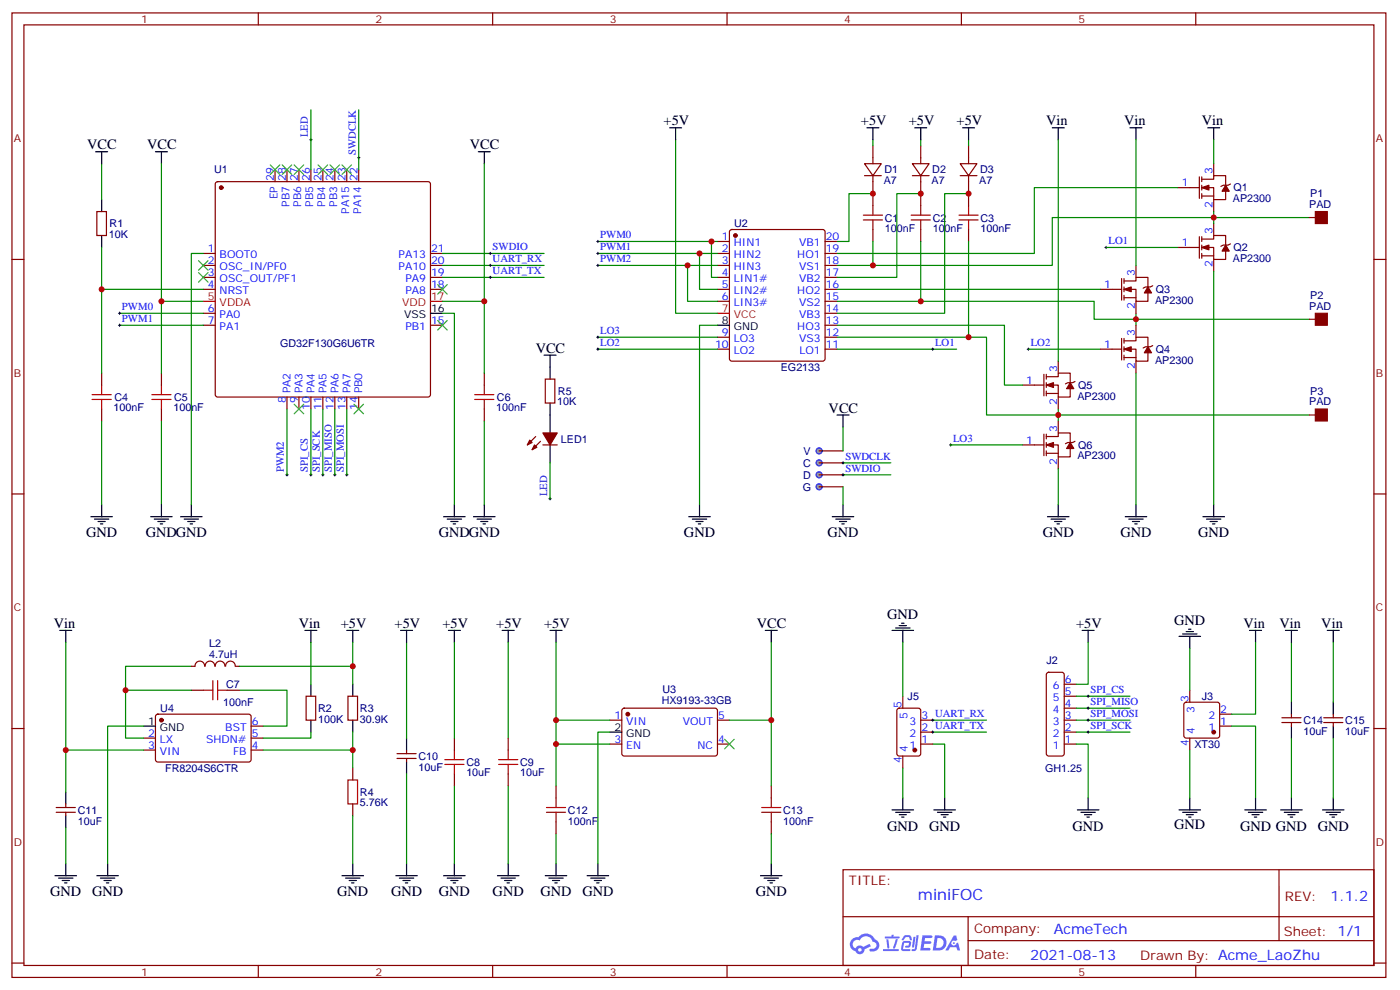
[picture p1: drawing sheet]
# EasyEDA schematic miniFOC_schematic.json
TITLE: miniFOC; REV: 1.1.2; Date: 2021-08-13; Sheet: 1/1; Drawn By: Acme_LaoZhu; Company: AcmeTech

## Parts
C  Pad  [TP_PAD]
C1  100nF  [C0603]
C2  100nF  [C0603]
C3  100nF  [C0603]
C4  100nF  [C0603]
C5  100nF  [C0603]
C6  100nF  [C0603]
C7  100nF  [C0603]
C8  10uF  [C0603]
C9  10uF  [C0603]
C10  10uF  [C0805]
C11  10uF  [C0805]
C12  100nF  [C0603]
C13  100nF  [C0603]
C14  10uF  [C0805]
C15  10uF  [C0805]
D  Pad  [TP_PAD]
D1  A7  [SOD-123FL_L2.7-W1.8-LS3.8-RD]
D2  A7  [SOD-123FL_L2.7-W1.8-LS3.8-RD]
D3  A7  [SOD-123FL_L2.7-W1.8-LS3.8-RD]
G  Pad  [TP_PAD]
J2  GH1.25  [GH1.25_6P_卧贴]
J3  XT30  [CONN-TH_XT30PW-M]
J5  GH1.25-3PWBPZ  [CONN-SMD_GH1.25-3PWBPZ]
L2  4.7uH  [IND-SMD_L4.4-W4.0_PHC0420]
LED1  19-217/BHC-ZL1M2RY/3T  [LED0603-R-RD]
P1  PAD  [3MMPAD]
P2  PAD  [3MMPAD]
P3  PAD  [3MMPAD]
Q1  AP2300  [SOT-23-3_L3.0-W1.7-P0.95-LS2.9-BR]
Q2  AP2300  [SOT-23-3_L3.0-W1.7-P0.95-LS2.9-BR]
Q3  AP2300  [SOT-23-3_L3.0-W1.7-P0.95-LS2.9-BR]
Q4  AP2300  [SOT-23-3_L3.0-W1.7-P0.95-LS2.9-BR]
Q5  AP2300  [SOT-23-3_L3.0-W1.7-P0.95-LS2.9-BR]
Q6  AP2300  [SOT-23-3_L3.0-W1.7-P0.95-LS2.9-BR]
R1  10K  [R0603]
R2  100K  [R0603]
R3  30.9K  [R0603]
R4  5.76K  [R0603]
R5  10K  [R0603]
U1  GD32F130G6U6TR  [QFN-28_L4.0-W4.0-P0.40-BL-EP]
U2  EG2133  [TSSOP-20_L6.5-W4.4-P0.65-LS6.4-BL]
U3  HX9193-33GB  [SOT-23-5_L3.0-W1.7-P0.95-LS2.8-BR]
U4  FR8204S6CTR  [SOT-23-6_L2.9-W1.6-P0.95-LS2.8-BR]
V  Pad  [TP_PAD]

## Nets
+5V: C8.2 C9.2 C10.2 C12.1 D1.2(A) D2.2(A) D3.2(A) J2.6 L2.2 R3.2 U2.7(VCC) U3.1(VIN) U3.3(EN)
GND: C4.1 C5.1 C6.1 C8.1 C9.1 C10.1 C11.1 C12.2 C13.2 C14.1 C15.1 G.1 J2.1 J3.1 J3.3 J3.4 J5.1 J5.4 J5.5 Q2.2(S) Q4.2(S) Q6.2(S) R4.1 U1.1(BOOT0) U1.16(VSS) U2.8(GND) U3.2(GND) U4.1(GND)
VCC: C5.2 C6.2 C13.1 R1.2 R5.2 U1.5(VDDA) U1.17(VDD) U3.5(VOUT) V.1
Vin: C11.2 C14.2 C15.2 J3.2 Q1.3(D) Q3.3(D) Q5.3(D) R2.2 U4.3(VIN)
LED: LED1.2(C) U1.26(PB5)
LO1: Q2.1(G) U2.11(LO1)
LO2: Q4.1(G) U2.10(LO2)
LO3: Q6.1(G) U2.9(LO3)
PWM0: U1.6(PA0) U2.1(HIN1) U2.4(LIN1#)
PWM1: U1.7(PA1) U2.2(HIN2) U2.5(LIN2#)
PWM2: U1.8(PA2) U2.3(HIN3) U2.6(LIN3#)
SPI_CS: J2.5 U1.10(PA4)
SPI_MISO: J2.4 U1.12(PA6)
SPI_MOSI: J2.3 U1.13(PA7)
SPI_SCK: J2.2 U1.11(PA5)
SWDCLK: C.1 U1.22(PA14)
SWDIO: D.1 U1.21(PA13)
UART_RX: J5.3 U1.20(PA10)
UART_TX: J5.2 U1.19(PA9)
LED1_1: LED1.1(A) R5.1
U1_4: C4.2 R1.1 U1.4(NRST)
U2_12: C3.1 P3.1 Q5.2(S) Q6.3(D) U2.12(VS3)
U2_13: Q5.1(G) U2.13(HO3)
U2_14: C3.2 D3.1(K) U2.14(VB3)
U2_15: C2.1 P2.1 Q3.2(S) Q4.3(D) U2.15(VS2)
U2_16: Q3.1(G) U2.16(HO2)
U2_17: C2.2 D2.1(K) U2.17(VB2)
U2_18: C1.1 P1.1 Q1.2(S) Q2.3(D) U2.18(VS1)
U2_19: Q1.1(G) U2.19(HO1)
U2_20: C1.2 D1.1(K) U2.20(VB1)
U4_2: C7.2 L2.1 U4.2(LX)
U4_4: R3.1 R4.2 U4.4(FB)
U4_5: R2.1 U4.5(SHDN#)
U4_6: C7.1 U4.6(BST)

Not connected (* = marked no-connect by the designer): U1 2(OSC_IN/PF0)* 3(OSC_OUT/PF1)* 9(PA3)* 14(PB0)* 15(PB1)* 18(PA8)* 23(PA15)* 24(PB3)* 25(PB4)* 27(PB6)* 28(PB7)* 29(EP)*; U3 4(NC)*

# EasyEDA board miniFOC_PCB.json

Outline 25 x 40 mm; copper layers: TopLayer, BottomLayer. Coordinates in mm from the lower left corner of the outline.
Outline path: 0,38 arc(0.59,39.41) 2,40 23,40 arc(24.41,39.41) 25,38 25,2 arc(24.41,0.59) 23,0 2,0 arc(0.59,0.59) 0,2 0,38

## Design rules (mm)
Default: track 0.2, clearance 0.152, via 0.6, via hole 0.3

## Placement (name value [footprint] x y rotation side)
C  Pad  [TP_PAD]  19.99 23.62 0 top
C1  100nF  [C0603]  8.94 8.76 135 bottom
C2  100nF  [C0603]  11.89 9 180 bottom
C3  100nF  [C0603]  13.84 7.74 180 bottom
C4  100nF  [C0603]  7.92 22.6 270 top
C5  100nF  [C0603]  4.87 19.43 0 top
C6  100nF  [C0603]  3.48 16.38 90 top
C7  100nF  [C0603]  6.78 21.46 270 bottom
C8  10uF  [C0603]  3.22 12.82 90 top
C9  10uF  [C0603]  7.41 12.82 90 top
C10  10uF  [C0805]  14.4 20.82 270 bottom
C11  10uF  [C0805]  4.49 23.24 180 top
C12  100nF  [C0603]  5.25 12.82 270 top
C13  100nF  [C0603]  16.68 19.68 315 top
C14  10uF  [C0805]  21 10.66 135 top
C15  10uF  [C0805]  22.4 12.06 135 top
D  Pad  [TP_PAD]  19.99 21.33 0 top
D1  A7  [SOD-123FL_L2.7-W1.8-LS3.8-RD]  10.08 14.47 90 top
D2  A7  [SOD-123FL_L2.7-W1.8-LS3.8-RD]  12.24 14.47 90 top
D3  A7  [SOD-123FL_L2.7-W1.8-LS3.8-RD]  14.4 14.47 90 top
G  Pad  [TP_PAD]  19.99 16.76 0 top
J2  GH1.25  [GH1.25_6P_卧贴]  17.5 4.82 180 bottom
J3  XT30  [CONN-TH_XT30PW-M]  12.5 31 180 top
J5  GH1.25-3PWBPZ  [CONN-SMD_GH1.25-3PWBPZ]  12.5 37.59 0 bottom
L2  4.7uH  [IND-SMD_L4.4-W4.0_PHC0420]  3.86 15.87 270 bottom
LED1  19-217/BHC-ZL1M2RY/3T  [LED0603-R-RD]  2.88 29.42 90 top
P1  PAD  [3MMPAD]  6.5 2 0 top
P2  PAD  [3MMPAD]  12.5 2 0 top
P3  PAD  [3MMPAD]  18.5 2 0 top
Pad_gge1591  -  [Pad_gge1591]  2 38 0 top
Pad_gge1603  -  [Pad_gge1603]  23 38 0 top
Pad_gge1609  -  [Pad_gge1609]  2 2 0 top
Pad_gge1615  -  [Pad_gge1615]  23 2 0 top
Q1  AP2300  [SOT-23-3_L3.0-W1.7-P0.95-LS2.9-BR]  3.8 7 270 top
Q2  AP2300  [SOT-23-3_L3.0-W1.7-P0.95-LS2.9-BR#2]  7.3 7 90 top
Q3  AP2300  [SOT-23-3_L3.0-W1.7-P0.95-LS2.9-BR]  10.8 7 270 top
Q4  AP2300  [SOT-23-3_L3.0-W1.7-P0.95-LS2.9-BR#2]  14.3 7 90 top
Q5  AP2300  [SOT-23-3_L3.0-W1.7-P0.95-LS2.9-BR#2]  17.8 7 270 top
Q6  AP2300  [SOT-23-3_L3.0-W1.7-P0.95-LS2.9-BR#2]  21.3 7 90 top
R1  10K  [R0603]  9.06 19.55 315 top
R2  100K  [R0603]  5.13 21.46 270 bottom
R3  30.9K  [R0603]  2.59 25.9 180 bottom
R4  5.76K  [R0603]  5.76 25.9 180 bottom
R5  10K  [R0603]  2.88 33.48 90 top
U1  GD32F130G6U6TR  [QFN-28_L4.0-W4.0-P0.40-BL-EP]  12.37 21.33 315 top
U2  EG2133  [TSSOP-20_L6.5-W4.4-P0.65-LS6.4-BL]  12.24 14.09 0 bottom
U3  HX9193-33GB  [SOT-23-5_L3.0-W1.7-P0.95-LS2.8-BR]  6.52 16.5 270 top
U4  FR8204S6CTR  [SOT-23-6_L2.9-W1.6-P0.95-LS2.8-BR]  2.46 21.97 270 bottom
V  Pad  [TP_PAD]  19.99 19.17 0 top

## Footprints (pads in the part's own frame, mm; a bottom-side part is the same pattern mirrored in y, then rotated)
3MMPAD
  rect 3x3 smd: 1(0,0)
C0603
  rect 0.8x0.9 smd: 1(-0.7,0) 2(0.7,0)
C0805
  rect 1.41x1.35 smd: 1(-1.03,0) 2(1.03,0)
CONN-SMD_GH1.25-3PWBPZ
  rect 0.4x1.8 smd: 1(-1.187,1.377) 2(0.064,1.377) 3(1.313,1.377)
  rect 1x1.8 smd: 4(-3.163,-1.377) 5(3.163,-1.377)
CONN-TH_XT30PW-M
  oval 2.5x2.5 hole 1.8: 1(-2.5,5) 2(2.5,5)
  oval 1.8x1.8 hole 1.1: 3(5.5,-5) 4(-5.5,-5)
GH1.25_6P_卧贴
  rect 0.6x1.7 smd: 1(1.936,-0.051) 2(3.185,-0.051) 3(4.435,-0.051) 4(5.685,-0.051) 5(6.935,-0.051) 6(8.184,-0.051)
  rect 1x2.7 smd: 7(10.133,-3.251) 8(-0.014,-3.251)
IND-SMD_L4.4-W4.0_PHC0420
  rect 1.4x2.35 smd: 1(-2,0) 2(2,0)
LED0603-R-RD
  rect 0.8x0.8 smd: 1(0.851,0) 2(-0.851,0)
Pad_gge1591
  oval 3.5x3.5 hole 2: 1(0,0)
Pad_gge1603
  oval 3.5x3.5 hole 2: 1(0,0)
Pad_gge1609
  oval 3.5x3.5 hole 2: 1(0,0)
Pad_gge1615
  oval 3.5x3.5 hole 2: 1(0,0)
QFN-28_L4.0-W4.0-P0.40-BL-EP
  rect 0.224x0.665 smd: 1(-1.2,-1.908) 2(-0.8,-1.907) 3(-0.4,-1.908) 4(0,-1.907) 5(0.4,-1.908) 6(0.8,-1.907) 7(1.2,-1.908) 15(1.2,1.908) 16(0.8,1.907) 17(0.4,1.908) 18(0,1.907) 19(-0.4,1.908) 20(-0.8,1.907) 21(-1.2,1.908)
  rect 0.665x0.224 smd: 8(1.908,-1.2) 9(1.907,-0.8) 10(1.908,-0.4) 11(1.907,0) 12(1.908,0.4) 13(1.907,0.8) 14(1.908,1.2) 22(-1.908,1.2) 23(-1.907,0.8) 24(-1.908,0.4) 25(-1.907,0) 26(-1.908,-0.4) 27(-1.907,-0.8) 28(-1.908,-1.2)
  rect 2.7x2.7 smd: 29(0,0)
R0603
  rect 0.806x0.864 smd: 1(-0.753,0) 2(0.753,0)
SOD-123FL_L2.7-W1.8-LS3.8-RD
  rect 1.4x1.2 smd: 1(-1.735,0) 2(1.735,0)
SOT-23-3_L3.0-W1.7-P0.95-LS2.9-BR
  rect 1.038x0.532 smd: 1(1.101,-0.95) 2(1.101,0.95) 3(-1.101,0)
SOT-23-3_L3.0-W1.7-P0.95-LS2.9-BR#2
  rect 1.038x0.532 smd: 1(1.101,-0.95) 2(1.101,0.95) 3(-1.101,0)
SOT-23-5_L3.0-W1.7-P0.95-LS2.8-BR
  rect 1x0.6 smd: 1(1.3,-0.95) 2(1.3,0) 3(1.3,0.95) 4(-1.3,0.95) 5(-1.3,-0.95)
SOT-23-6_L2.9-W1.6-P0.95-LS2.8-BR
  rect 1x0.55 smd: 1(1.4,-0.95) 2(1.4,0) 3(1.4,0.95) 4(-1.4,0.95) 5(-1.4,0) 6(-1.4,-0.95)
TP_PAD
  oval 1.5x1.5 smd: 1(0,0)
TSSOP-20_L6.5-W4.4-P0.65-LS6.4-BL
  oval 0.364x1.742 smd: 1(-2.925,-2.871) 2(-2.275,-2.871) 3(-1.625,-2.871) 4(-0.975,-2.871) 5(-0.325,-2.871) 6(0.325,-2.871) 7(0.975,-2.871) 8(1.625,-2.871) 9(2.275,-2.871) 10(2.925,-2.871) 11(2.925,2.871) 12(2.275,2.871) 13(1.625,2.871) 14(0.975,2.871) 15(0.325,2.871) 16(-0.325,2.871) 17(-0.975,2.871) 18(-1.625,2.871) 19(-2.275,2.871) 20(-2.925,2.871)

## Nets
As in the schematic, except:
GND: C4.1 C5.1 C6.1 C8.1 C9.1 C10.1 C11.1 C12.2 C13.2 C14.1 C15.1 G.1 J2.1 J3.1 J3.3 J3.4 J5.1 J5.4 J5.5 Q2.2 Q4.2 Q6.2 R4.1 U1.1 U1.16 U1.29 U2.8 U3.2 U4.1
VIN: C11.2 C14.2 C15.2 J3.2 Q1.3 Q3.3 Q5.3 R2.2 U4.3

Pads without a net: J2 7 8; Pad_gge1591 1; Pad_gge1603 1; Pad_gge1609 1; Pad_gge1615 1; U1 2 3 9 14 15 18 23 24 25 27 28; U3 4

## Via types
v1: diameter 0.61, hole 0.305, TopLayer to BottomLayer, 91 vias

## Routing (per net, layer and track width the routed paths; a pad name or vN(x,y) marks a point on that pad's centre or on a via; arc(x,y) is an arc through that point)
+5V: length 55.1
  TopLayer w0.3: D2.2 12.7,15.74 v1(13.21,15.74) 13.68,16.21 D3.2
  TopLayer w0.6: D3.2 D1.2 8.48,16.21 U3.3 7.47,13.52 C9.2 v1(6.63,13.52) v1(5.98,13.52) v1(4.47,13.52) C8.2 ; U3.1 v1(5.57,14.67) 5.25,14.35 v1(5.25,14.09) C12.1
  BottomLayer w0.3: 14.4,19.79 14.4,19.3 13.25,18.16 13.25,17 U2.7 v1(13.21,15.74) ; R3.2 0.55,24.62 0.55,13.84 0.81,13.58 3.67,13.58 3.98,13.27 3.98,12.57 1.57,10.16 1.57,5.84 2.71,4.69 9.24,4.69 J2.6
  vias: v1(3.85,13.52)
GND: length 52.3
  TopLayer w0.2: U1.16 13.62,21.46 13.13,21.46
  TopLayer w0.6: 6.35,8.1 6.35,7.28 6.65,6.98 20.08,6.98 20.35,7.25 20.35,9.11 24.18,12.94 v1(24.18,26.16) v1(24.18,26.92) v1(24.18,27.81) ; Q4.2 13.35,6.98
  BottomLayer w0.6: v1(24.18,26.16) v1(24.18,27.81) 23.8,28.19 16.05,28.19 15,27.14 J3.1
  vias: v1(1.85,15.6) v1(2.4,8.83) v1(2.4,7.49) v1(2.51,9.99) v1(2.77,15.6) v1(3.2,10.7) v1(3.4,20.84) v1(3.41,20.19) v1(3.9,15.6) v1(4.2,11.13) v1(4.58,15.6) v1(5.58,27.11) v1(5.76,25.07) v1(5.68,8.08) v1(6.36,11.12) v1(6.56,27.09) v1(6.52,25.07) v1(6.52,14.47) v1(7.05,8.08) v1(7.41,11.19) v1(7.59,12.14) v1(7.93,24.18) v1(8.85,23.29) v1(8.82,13.95) v1(8.86,1.81) v1(8.86,0.91) v1(8.89,15.22) v1(9.32,21.2) v1(9.77,1.83) v1(9.78,0.88) v1(11.1,21.46) v1(11.48,14.22) v1(12.37,22.6) v1(12.37,20.06) v1(13.13,21.58) v1(13.51,14.09) v1(14.83,1.75) v1(14.85,0.84) v1(15.56,4.77) v1(16.05,0.8) v1(16.08,1.74) v1(23.68,10.75)
VCC: length 48
  TopLayer w0.2: R5.2 3.65,34.24 4.11,33.78 4.11,29.97 4.49,29.59 v1(7.67,29.59) ; v1(7.67,25.01) 6.65,24 6.65,21.71 5.57,20.63 C5.2 ; 15.98,20.31 15.79,20.5 v1(15.79,20.82) 15.41,21.2 15.41,22.35 14.91,22.86 14.46,22.86 U1.17 ; U1.5 10.9,19.3 10.46,19.3 10.18,19.02 R1.2
  TopLayer w0.4: v1(15.79,20.82) 17.57,20.82 19.22,19.17 19.86,19.17
  TopLayer w0.6: 5.57,19.43 U3.5 4.2,17.81 C6.2 ; C5.2 5.98,19.02 v1(7.58,19.02) v1(8.18,19.02) v1(8.79,19.02) R1.2
  BottomLayer w0.2: v1(7.67,25.01) v1(7.67,29.59)
  BottomLayer w0.254: v1(8.79,19.02) 10.59,20.82 v1(15.79,20.82)
  BottomLayer w0.4: v1(7.58,19.02) v1(8.79,19.02)
VIN: length 71.7
  TopLayer w0.5: J3.2 10,26.84 11.73,28.57 21,28.57 22.91,26.67 22.91,13.33 19.22,9.65 18.28,9.65 17.8,9.17 ; Q1.3 3.8,9.21 4.24,9.65 17.32,9.65 17.8,9.17 ; 17.8,9.17 Q5.3 ; Q3.3 10.8,9.65
  TopLayer w0.6: C11.2 3.46,21.87 v1(3.17,21.58) v1(1.95,21.58) v1(1.51,21.14) ; 3.46,23.24 3.48,24.76 4.72,26 10,26
  BottomLayer w0.4: 21.59,12.01 20.67,11.09
  BottomLayer w0.5: U4.3 v1(1.51,21.14) v1(1.95,21.58) v1(2.57,21.58) v1(3.17,21.58) 4.25,21.58 R2.2
(no net):
  vias: v1(17.7,16.76) v1(17.7,15.62) v1(17.7,14.6)
LED: length 13
  TopLayer w0.2: U1.26 10.21,22.92 10.21,23.62 9.06,24.76 v1(8.56,24.76) ; v1(8.43,28.57) LED1.2
  BottomLayer w0.2: v1(8.43,28.57) 8.43,24.76 v1(8.56,24.76)
LED1_1: length 2.5
  TopLayer w0.5: R5.1 LED1.1
LO1: length 23
  TopLayer w0.254: Q2.1 8.3,8.15 8.3,8.76 8.05,9.01 4.49,9.01 4.36,8.89 4.36,7.36 4.11,7.11 3.48,7.11 3.22,7.36 3.22,9.65 3.98,10.41 v1(15.16,10.41)
  BottomLayer w0.254: 15.17,11.22 v1(15.16,10.41)
LO2: length 10.6
  TopLayer w0.254: v1(16.43,8.12) 15.27,8.12 Q4.1
  BottomLayer w0.254: v1(16.43,8.12) 16.43,13.33 15.16,14.6 U2.10
LO3: length 17
  TopLayer w0.254: v1(21.13,8) 22.14,8 Q6.1
  BottomLayer w0.254: v1(21.13,8) 21.13,7.61 20.88,7.36 16.05,7.36 15.79,7.61 15.79,13.08 14.51,14.36 U2.9
PWM0: length 5.9
  TopLayer w0.2: U1.6 10.84,18.68 v1(10.84,18.66)
  BottomLayer w0.2: U2.4 11.26,18.24 v1(10.84,18.66) 9.7,18.66 9.31,18.28 9.31,16.96
PWM1: length 5.6
  TopLayer w0.2: v1(11.86,18.16) 11.73,18.16 11.52,18.37 11.52,18.78 ; U1.7 11.51,18.78 ; 11.86,18.03 v1(10.08,18.03)
  BottomLayer w0.2: v1(11.86,18.16) 11.91,18.16 U2.5 ; v1(10.08,18.03) 9.96,18.03 U2.2
PWM2: length 6.6
  TopLayer w0.2: U1.8 12.62,18.89 v1(12.62,18.41)
  BottomLayer w0.2: U2.3 10.71,16.86 10.71,15.87 10.97,15.62 12.24,15.62 12.56,15.94 U2.6 12.56,18.41 v1(12.62,18.41)
SPI_CS: length 30.4
  TopLayer w0.2: v1(17.32,10.41) 17.19,10.41 15.29,12.31 15.29,17.84 U1.10
  BottomLayer w0.2: J2.5 10.57,5.31 11.22,5.96 16.81,5.96 17.57,5.2 19.48,5.2 21.76,7.49 21.76,8.38 21.26,8.89 19.22,8.89 17.7,10.41 v1(17.32,10.41)
SPI_MISO: length 33.6
  TopLayer w0.2: 14,20.26 16.05,18.21 16.05,12.57 16.68,11.93 ; 16.67,11.94 16.81,11.93 v1(18.97,11.93)
  BottomLayer w0.2: v1(18.97,11.93) 18.97,11.68 20.62,10.03 22.02,10.03 22.91,9.14 22.91,7.11 19.86,4.06 17.45,4.06 15.92,2.53 12.87,2.53 11.86,3.55 11.86,4.73 11.81,4.77
SPI_MOSI: length 30.9
  TopLayer w0.2: 14.28,20.55 16.43,18.4 16.43,12.69 16.56,12.57 v1(18.21,12.57)
  BottomLayer w0.2: v1(18.21,12.57) 18.21,11.71 20.27,9.65 21.76,9.65 22.53,8.89 22.53,7.23 19.73,4.44 17.32,4.44 15.92,3.04 14.02,3.04 13.06,4 J2.3
SPI_SCK: length 28.4
  TopLayer w0.2: U1.11 15.67,18.03 15.67,12.44 16.94,11.17 v1(17.95,11.17)
  BottomLayer w0.2: J2.2 14.27,4.73 14.27,3.68 14.52,3.42 15.79,3.42 17.19,4.82 19.6,4.82 22.14,7.36 22.14,8.63 21.51,9.27 19.86,9.27 v1(17.95,11.17)
SWDCLK: length 9.9
  TopLayer w0.2: 19.86,23.49 17.32,23.49 v1(16.56,24.25) ; v1(13.64,24.76) 12.24,24.76 11.48,24 11.48,23.87 11.82,23.53 U1.22
  BottomLayer w0.2: v1(16.56,24.25) 14.14,24.25 v1(13.64,24.76)
SWDIO: length 8.5
  TopLayer w0.2: U1.21 13.46,24.12 15.54,24.12 18.33,21.33 D.1
U1_4: length 4.8
  TopLayer w0.2: U1.4 10.71,19.68 10.21,19.68 9.8,20.09 R1.1 7.92,20.7 C4.2
U2_12: length 8.1
  BottomLayer w0.254: U2.12 14.54,11.2 C3.1 15.43,6.85 17.7,6.85 v1(18.46,6.09)
U2_13: length 9
  TopLayer w0.254: Q5.1 17.17,6.22 v1(17.45,6.22)
  BottomLayer w0.2: v1(17.45,6.22) 17.45,6.34 14.4,6.34 13.86,6.88 U2.13
U2_14: length 6.2
  TopLayer w0.254: v1(13.64,12.69) 14.36,12.69 D3.1
  BottomLayer w0.254: C3.2 13.38,7.98 13.38,9.9 13.21,10.07 U2.14 13.21,12.53 13.38,12.69 v1(13.64,12.69)
U2_15: length 7.1
  TopLayer w0.254: v1(10.59,6.22) 11.43,6.22 Q3.2
  BottomLayer w0.2: 12.59,9 12.37,8.78 12.37,8 v1(10.59,6.22)
  BottomLayer w0.254: U2.15 12.59,11.2 12.59,9
U2_16: length 7.4
  TopLayer w0.254: 9.85,5.9 9.53,6.22 v1(9.32,6.22)
  BottomLayer w0.2: U2.16 11.91,8.31 10.71,7.11 9.57,7.11 9.32,6.85 v1(9.32,6.22)
U2_17: length 4.6
  TopLayer w0.254: v1(11.48,12.69) 12.2,12.69 D2.1
  BottomLayer w0.254: v1(11.48,12.69) 11.26,12.48 U2.17 11.26,9 11.19,9
U2_18: length 6.2
  BottomLayer w0.254: U2.18 10.59,11.19 10.59,9.77 9.43,8.62 C1.1 7.92,6.75 v1(7.92,6.09)
U2_19: length 10.2
  TopLayer w0.254: v1(3.35,6.09) 3.04,6.09 2.85,5.9
  BottomLayer w0.254: v1(3.35,6.09) 6.27,6.09 9.96,9.78 U2.19
U2_20: length 4.6
  TopLayer w0.254: v1(9.32,12.57) 9.32,12.69 10.04,12.69 D1.1
  BottomLayer w0.254: v1(9.32,12.57) 9.31,11.22 ; U2.20 9.31,10.12 C1.2
U4_2: length 7.2
  BottomLayer w0.6: 6.91,20.69 4.11,17.9 ; 3.98,17.97 2.46,19.49 U4.2
U4_4: length 5
  BottomLayer w0.254: U4.4 1.51,24.19 3.22,25.9 R3.1 R4.2
U4_5: length 3.4
  BottomLayer w0.254: R2.1 3.1,22.21 2.46,22.86 U4.5
U4_6: length 6.1
  BottomLayer w0.254: C7.1 6.78,23.87 6.27,24.38 3.73,24.38 3.48,24.12 3.48,23.43 U4.6
UART_RX: length 21.9
  TopLayer w0.2: 13.15,23.25 13.57,23.67 15.36,23.67 16.81,22.22 v1(16.81,21.97)
  BottomLayer w0.2: J5.3 13.81,34.84 13,34.03 13,24.38 13.51,23.87 15.29,23.87 16.68,22.47 16.68,22.09 v1(16.81,21.97)
UART_TX: length 19.9
  TopLayer w0.2: U1.19 13.79,23.32 15.08,23.32 16.05,22.35 v1(16.05,22.09)
  BottomLayer w0.2: v1(16.05,22.09) 16.05,22.35 15.03,23.36 13.38,23.36 12.56,24.18 J5.2

## Copper pours and planes (outline as drawn; the poured copper is in the pictures)
GND on TopLayer: 0.05,40 25.07,40 25.07,0 -0.08,0
GND on BottomLayer: 0.05,40 25.07,40 25.07,0 0.05,0
VCC on TopLayer: 13.53,22.24 14.07,22.78 14.08,22.78 13.85,23.02 13.85,23.1 13.99,23.24 15.18,23.24 16.12,22.3 16.12,20.36 16.08,20.41 15.08,20.41 15.04,20.45 15.04,21.96 14.54,22.46 14.48,22.46 13.94,21.93 13.84,21.93
U2_12 on TopLayer: 18.21,6.41 21.76,6.41 21.76,3.87 20.11,2.22 20.11,0.19 16.94,0.19 16.94,3.49 18.21,4.76
U2_15 on TopLayer: 11.22,6.41 14.91,6.41 14.91,4.12 14.14,3.36 14.14,0.19 10.84,0.19 10.84,3.74 11.22,4.12
U2_18 on TopLayer: 4.11,6.41 8.17,6.41 8.17,0.19 4.87,0.19 4.87,3.49 4.11,4.25

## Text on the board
BottomSilkLayer: Version 1.1.2 | github.com/ZhuYanzhen1/miniFOC
TopSilkLayer: JLCJLCJLCJLC
